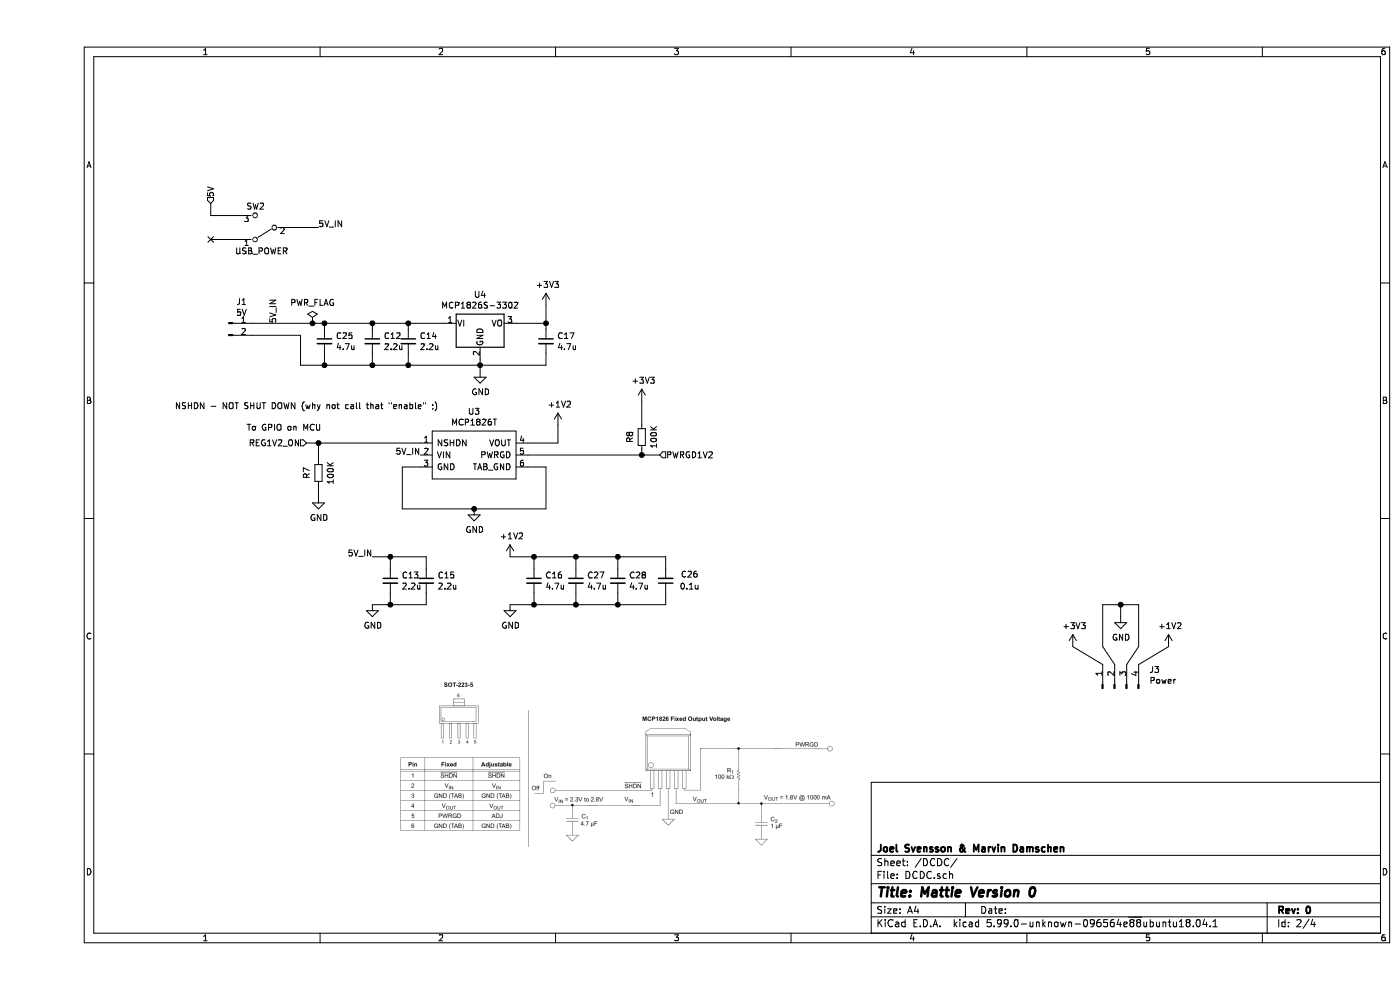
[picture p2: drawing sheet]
EESchema Schematic File Version 4
EELAYER 30 0
EELAYER END
$Descr A4 11693 8268
encoding utf-8
Sheet 3 4
Title "Mattie Version 0"
Date ""
Rev "0"
Comp "Joel Svensson & Marvin Damschen"
Comment1 ""
Comment2 ""
Comment3 ""
Comment4 ""
$EndDescr
$Comp
L Connector:Conn_01x04_Male J?
U 1 1
P 9000 5750
AR Path="/5E9881B4/5E9E4C9D" Ref="J?"  Part="1" 
AR Path="/5E988213/5E9E4C9D" Ref="J3"  Part="1" 
F 0 "J3" V 9154 5462 50  0000 R CNN
F 1 "Power" V 9063 5462 50  0000 R CNN
F 2 "Connector_PinHeader_2.54mm:PinHeader_1x04_P2.54mm_Vertical" H 9000 5750 50  0001 C CNN
F 3 "~" H 9000 5750 50  0001 C CNN
	1    9000 5750
	0    -1   -1   0   
$EndComp
$Comp
L power:+3V3 #PWR?
U 1 1
P 8650 5400
AR Path="/5E9881B4/5E9E4CA3" Ref="#PWR?"  Part="1" 
AR Path="/5E988213/5E9E4CA3" Ref="#PWR0101"  Part="1" 
F 0 "#PWR0101" H 8650 5250 50  0001 C CNN
F 1 "+3V3" H 8665 5573 50  0000 C CNN
F 2 "" H 8650 5400 50  0001 C CNN
F 3 "" H 8650 5400 50  0001 C CNN
	1    8650 5400
	1    0    0    -1  
$EndComp
Wire Wire Line
	8900 5550 8650 5400
Wire Wire Line
	9000 5550 8900 5400
$Comp
L power:+1V2 #PWR?
U 1 1
P 9450 5400
AR Path="/5E9881B4/5E9E4CAB" Ref="#PWR?"  Part="1" 
AR Path="/5E988213/5E9E4CAB" Ref="#PWR0102"  Part="1" 
F 0 "#PWR0102" H 9450 5250 50  0001 C CNN
F 1 "+1V2" H 9465 5573 50  0000 C CNN
F 2 "" H 9450 5400 50  0001 C CNN
F 3 "" H 9450 5400 50  0001 C CNN
	1    9450 5400
	1    0    0    -1  
$EndComp
$Comp
L power:GND #PWR?
U 1 1
P 9050 5150
AR Path="/5E9881B4/5E9E4CB1" Ref="#PWR?"  Part="1" 
AR Path="/5E988213/5E9E4CB1" Ref="#PWR0103"  Part="1" 
F 0 "#PWR0103" H 9050 4900 50  0001 C CNN
F 1 "GND" H 9055 4977 50  0000 C CNN
F 2 "" H 9050 5150 50  0001 C CNN
F 3 "" H 9050 5150 50  0001 C CNN
	1    9050 5150
	1    0    0    -1  
$EndComp
Wire Wire Line
	9200 5550 9450 5400
Wire Wire Line
	9100 5550 9200 5400
Wire Wire Line
	9200 5400 9200 5050
Wire Wire Line
	9200 5050 9050 5050
Wire Wire Line
	9050 5050 9050 5150
Wire Wire Line
	8900 5400 8900 5050
Wire Wire Line
	8900 5050 9050 5050
Connection ~ 9050 5050
$Comp
L Regulator_Linear:MCP1826S U4
U 1 1
P 3700 2700
F 0 "U4" H 3700 2942 50  0000 C CNN
F 1 "MCP1826S-3302" H 3700 2851 50  0000 C CNN
F 2 "Package_TO_SOT_SMD:SOT-223-3_TabPin2" H 3600 2850 50  0001 C CNN
F 3 "http://ww1.microchip.com/downloads/en/DeviceDoc/22057B.pdf" H 3700 2950 50  0001 C CNN
F 4 " 579-MCP1826S-3302EDB " H 3700 2700 50  0001 C CNN "OrderN"
	1    3700 2700
	1    0    0    -1  
$EndComp
$Comp
L Device:C_Small C?
U 1 1
P 3100 2850
AR Path="/5E994520/5E9F013F" Ref="C?"  Part="1" 
AR Path="/5E9881B4/5E9F013F" Ref="C?"  Part="1" 
AR Path="/5E988213/5E9F013F" Ref="C14"  Part="1" 
F 0 "C14" H 3192 2896 50  0000 L CNN
F 1 "2.2u" H 3192 2805 50  0000 L CNN
F 2 "Capacitor_SMD:C_0603_1608Metric" H 3100 2850 50  0001 C CNN
F 3 "~" H 3100 2850 50  0001 C CNN
F 4 " 963-TMK107ABJ225MA-T " H 3100 2850 50  0001 C CNN "OrderN"
	1    3100 2850
	1    0    0    -1  
$EndComp
$Comp
L Device:C_Small C?
U 1 1
P 2800 2850
AR Path="/5E994520/5E9F0176" Ref="C?"  Part="1" 
AR Path="/5E9881B4/5E9F0176" Ref="C?"  Part="1" 
AR Path="/5E988213/5E9F0176" Ref="C12"  Part="1" 
F 0 "C12" H 2892 2896 50  0000 L CNN
F 1 "2.2u" H 2892 2805 50  0000 L CNN
F 2 "Capacitor_SMD:C_0603_1608Metric" H 2800 2850 50  0001 C CNN
F 3 "~" H 2800 2850 50  0001 C CNN
F 4 " 963-TMK107ABJ225MA-T " H 2800 2850 50  0001 C CNN "OrderN"
	1    2800 2850
	1    0    0    -1  
$EndComp
Wire Wire Line
	4250 2750 4250 2700
Wire Wire Line
	4250 2700 4000 2700
Wire Wire Line
	3400 2700 3100 2700
Wire Wire Line
	2800 2700 2800 2750
Wire Wire Line
	3100 2750 3100 2700
Wire Wire Line
	3100 2700 2800 2700
Wire Wire Line
	4250 2950 4250 3050
Wire Wire Line
	4250 3050 3700 3050
Wire Wire Line
	3700 3050 3700 3100
Wire Wire Line
	3700 3050 3100 3050
Wire Wire Line
	2800 3050 2800 2950
Connection ~ 3700 3050
Wire Wire Line
	3100 2950 3100 3050
Connection ~ 3100 3050
Wire Wire Line
	3100 3050 2800 3050
Wire Wire Line
	3700 3000 3700 3050
$Comp
L power:+3V3 #PWR0104
U 1 1
P 4250 2550
F 0 "#PWR0104" H 4250 2400 50  0001 C CNN
F 1 "+3V3" H 4265 2723 50  0000 C CNN
F 2 "" H 4250 2550 50  0001 C CNN
F 3 "" H 4250 2550 50  0001 C CNN
	1    4250 2550
	1    0    0    -1  
$EndComp
Connection ~ 4250 2700
Wire Wire Line
	4350 3700 4100 3700
$Comp
L power:+1V2 #PWR0105
U 1 1
P 4350 3550
F 0 "#PWR0105" H 4350 3400 50  0001 C CNN
F 1 "+1V2" H 4365 3723 50  0000 C CNN
F 2 "" H 4350 3550 50  0001 C CNN
F 3 "" H 4350 3550 50  0001 C CNN
	1    4350 3550
	1    0    0    -1  
$EndComp
Text HLabel 2250 3700 0    50   Input ~ 0
REG1V2_ON
Wire Wire Line
	2350 3850 2350 3700
Wire Wire Line
	2350 3700 2250 3700
Connection ~ 2350 3700
$Comp
L power:GND #PWR0106
U 1 1
P 2350 4150
F 0 "#PWR0106" H 2350 3900 50  0001 C CNN
F 1 "GND" H 2355 3977 50  0000 C CNN
F 2 "" H 2350 4150 50  0001 C CNN
F 3 "" H 2350 4150 50  0001 C CNN
	1    2350 4150
	1    0    0    -1  
$EndComp
Wire Wire Line
	2350 4050 2350 4150
Text Notes 1750 3600 0    50   ~ 0
To GPIO on MCU
$Comp
L favorites:MCP1826T U3
U 1 1
P 3650 3800
F 0 "U3" H 3650 4165 50  0000 C CNN
F 1 "MCP1826T" H 3650 4074 50  0000 C CNN
F 2 "Package_TO_SOT_SMD:SOT-223-6" H 3650 4150 50  0001 C CNN
F 3 "" H 3500 4000 50  0001 C CNN
F 4 "579-MCP1826T-1202EDC" H 3650 3800 50  0001 C CNN "OrderN"
	1    3650 3800
	1    0    0    -1  
$EndComp
$Comp
L Device:R_Small R?
U 1 1
P 5050 3650
AR Path="/5E994520/5E9ADB82" Ref="R?"  Part="1" 
AR Path="/5E9881B4/5E9ADB82" Ref="R?"  Part="1" 
AR Path="/5E988213/5E9ADB82" Ref="R8"  Part="1" 
F 0 "R8" V 4950 3650 50  0000 C CNN
F 1 "100K" V 5150 3650 50  0000 C CNN
F 2 "Resistor_SMD:R_0603_1608Metric" H 5050 3650 50  0001 C CNN
F 3 "~" H 5050 3650 50  0001 C CNN
F 4 " 71-CRCW0603100KFKEAC " H 5050 3650 50  0001 C CNN "OrderN"
	1    5050 3650
	1    0    0    -1  
$EndComp
$Comp
L power:+3V3 #PWR0107
U 1 1
P 5050 3350
F 0 "#PWR0107" H 5050 3200 50  0001 C CNN
F 1 "+3V3" H 5065 3523 50  0000 C CNN
F 2 "" H 5050 3350 50  0001 C CNN
F 3 "" H 5050 3350 50  0001 C CNN
	1    5050 3350
	1    0    0    -1  
$EndComp
Wire Wire Line
	5050 3550 5050 3350
Wire Wire Line
	5050 3800 5050 3750
Text HLabel 5200 3800 2    50   Input ~ 0
PWRGD1V2
Wire Wire Line
	5050 3800 5200 3800
Connection ~ 5050 3800
$Comp
L power:GND #PWR0108
U 1 1
P 3650 4250
F 0 "#PWR0108" H 3650 4000 50  0001 C CNN
F 1 "GND" H 3655 4077 50  0000 C CNN
F 2 "" H 3650 4250 50  0001 C CNN
F 3 "" H 3650 4250 50  0001 C CNN
	1    3650 4250
	1    0    0    -1  
$EndComp
Wire Wire Line
	4100 3900 4250 3900
Wire Wire Line
	4250 3900 4250 4250
Wire Wire Line
	4250 4250 3650 4250
Wire Wire Line
	3200 3900 3050 3900
Wire Wire Line
	3050 3900 3050 4250
Wire Wire Line
	3050 4250 3650 4250
Connection ~ 3650 4250
Wire Wire Line
	2350 3700 3200 3700
Wire Wire Line
	4100 3800 5050 3800
Connection ~ 2800 2700
Connection ~ 3100 2700
$Comp
L Device:C_Small C?
U 1 1
P 3250 4850
AR Path="/5E994520/5E9CE26F" Ref="C?"  Part="1" 
AR Path="/5E9881B4/5E9CE26F" Ref="C?"  Part="1" 
AR Path="/5E988213/5E9CE26F" Ref="C15"  Part="1" 
F 0 "C15" H 3342 4896 50  0000 L CNN
F 1 "2.2u" H 3342 4805 50  0000 L CNN
F 2 "Capacitor_SMD:C_0603_1608Metric" H 3250 4850 50  0001 C CNN
F 3 "~" H 3250 4850 50  0001 C CNN
F 4 " 963-TMK107ABJ225MA-T " H 3250 4850 50  0001 C CNN "OrderN"
	1    3250 4850
	1    0    0    -1  
$EndComp
$Comp
L Device:C_Small C?
U 1 1
P 2950 4850
AR Path="/5E994520/5E9CEB56" Ref="C?"  Part="1" 
AR Path="/5E9881B4/5E9CEB56" Ref="C?"  Part="1" 
AR Path="/5E988213/5E9CEB56" Ref="C13"  Part="1" 
F 0 "C13" H 3042 4896 50  0000 L CNN
F 1 "2.2u" H 3042 4805 50  0000 L CNN
F 2 "Capacitor_SMD:C_0603_1608Metric" H 2950 4850 50  0001 C CNN
F 3 "~" H 2950 4850 50  0001 C CNN
F 4 " 963-TMK107ABJ225MA-T " H 2950 4850 50  0001 C CNN "OrderN"
	1    2950 4850
	1    0    0    -1  
$EndComp
$Comp
L power:GND #PWR0109
U 1 1
P 2800 5050
F 0 "#PWR0109" H 2800 4800 50  0001 C CNN
F 1 "GND" H 2805 4877 50  0000 C CNN
F 2 "" H 2800 5050 50  0001 C CNN
F 3 "" H 2800 5050 50  0001 C CNN
	1    2800 5050
	1    0    0    -1  
$EndComp
$Comp
L power:GND #PWR0110
U 1 1
P 3950 5050
F 0 "#PWR0110" H 3950 4800 50  0001 C CNN
F 1 "GND" H 3955 4877 50  0000 C CNN
F 2 "" H 3950 5050 50  0001 C CNN
F 3 "" H 3950 5050 50  0001 C CNN
	1    3950 5050
	1    0    0    -1  
$EndComp
$Comp
L power:+1V2 #PWR0111
U 1 1
P 3950 4650
F 0 "#PWR0111" H 3950 4500 50  0001 C CNN
F 1 "+1V2" H 3965 4823 50  0000 C CNN
F 2 "" H 3950 4650 50  0001 C CNN
F 3 "" H 3950 4650 50  0001 C CNN
	1    3950 4650
	1    0    0    -1  
$EndComp
Wire Wire Line
	2800 4650 2950 4650
Wire Wire Line
	3250 4650 3250 4750
Wire Wire Line
	2950 4650 2950 4750
Connection ~ 2950 4650
Wire Wire Line
	2950 4650 3250 4650
Wire Wire Line
	3250 4950 3250 5050
Wire Wire Line
	3250 5050 2950 5050
Wire Wire Line
	2950 4950 2950 5050
Connection ~ 2950 5050
Wire Wire Line
	2950 5050 2800 5050
Wire Wire Line
	4150 4750 4150 4650
Wire Wire Line
	4150 4650 3950 4650
Wire Wire Line
	4150 4950 4150 5050
Wire Wire Line
	4150 5050 3950 5050
Text Notes 1150 3500 0    50   ~ 0
NSHDN - NOT SHUT DOWN (why not call that "enable" ;) \n\n
$Comp
L Device:R_Small R?
U 1 1
P 2350 3950
AR Path="/5E994520/5E9D81EF" Ref="R?"  Part="1" 
AR Path="/5E9881B4/5E9D81EF" Ref="R?"  Part="1" 
AR Path="/5E988213/5E9D81EF" Ref="R7"  Part="1" 
F 0 "R7" V 2250 3950 50  0000 C CNN
F 1 "100K" V 2450 3950 50  0000 C CNN
F 2 "Resistor_SMD:R_0603_1608Metric" H 2350 3950 50  0001 C CNN
F 3 "~" H 2350 3950 50  0001 C CNN
F 4 " 71-CRCW0603100KFKEAC " H 2350 3950 50  0001 C CNN "OrderN"
	1    2350 3950
	1    0    0    -1  
$EndComp
$Comp
L Connector:Conn_01x02_Male J1
U 1 1
P 1600 2700
F 0 "J1" H 1708 2881 50  0000 C CNN
F 1 "5V" H 1708 2790 50  0000 C CNN
F 2 "Connector_PinHeader_2.54mm:PinHeader_1x02_P2.54mm_Vertical" H 1600 2700 50  0001 C CNN
F 3 "~" H 1600 2700 50  0001 C CNN
	1    1600 2700
	1    0    0    -1  
$EndComp
$Comp
L power:GND #PWR0113
U 1 1
P 3700 3100
F 0 "#PWR0113" H 3700 2850 50  0001 C CNN
F 1 "GND" H 3705 2927 50  0000 C CNN
F 2 "" H 3700 3100 50  0001 C CNN
F 3 "" H 3700 3100 50  0001 C CNN
	1    3700 3100
	1    0    0    -1  
$EndComp
Wire Wire Line
	2200 2800 1800 2800
Text HLabel 1450 1700 1    50   Input ~ 0
5V
Wire Wire Line
	1700 2000 1450 2000
Wire Wire Line
	1450 1800 1450 1700
$Comp
L Switch:SW_SPDT SW?
U 1 1
P 1900 1900
AR Path="/5E994520/5EA4044B" Ref="SW?"  Part="1" 
AR Path="/5E9881B4/5EA4044B" Ref="SW?"  Part="1" 
AR Path="/5E988213/5EA4044B" Ref="SW2"  Part="1" 
F 0 "SW2" H 1975 1725 50  0000 C CNN
F 1 "USB_POWER" H 1925 2100 50  0000 C CNN
F 2 "Button_Switch_SMD:SW_SPDT_PCM12" H 1900 1900 50  0001 C CNN
F 3 "~" H 1900 1900 50  0001 C CNN
F 4 "401-2016-1-ND " H 1900 1900 50  0001 C CNN "OrderN"
	1    1900 1900
	-1   0    0    1   
$EndComp
Wire Wire Line
	1700 1800 1450 1800
Wire Wire Line
	2400 3050 2400 2950
$Comp
L Device:C_Small C?
U 1 1
P 2400 2850
AR Path="/5E994520/5EA4045C" Ref="C?"  Part="1" 
AR Path="/5E9881B4/5EA4045C" Ref="C?"  Part="1" 
AR Path="/5E988213/5EA4045C" Ref="C25"  Part="1" 
F 0 "C25" H 2492 2896 50  0000 L CNN
F 1 "4.7u" H 2492 2805 50  0000 L CNN
F 2 "Capacitor_SMD:C_0603_1608Metric" H 2400 2850 50  0001 C CNN
F 3 "~" H 2400 2850 50  0001 C CNN
F 4 " 346-CM105X5R475M25AT " H 2400 2850 50  0001 C CNN "OrderN"
	1    2400 2850
	1    0    0    -1  
$EndComp
NoConn ~ 1450 2000
Text Label 3200 3800 2    50   ~ 0
5V_IN
Text Label 2800 4650 2    50   ~ 0
5V_IN
Text Label 2350 1900 0    50   ~ 0
5V_IN
Wire Wire Line
	2400 2750 2400 2700
Connection ~ 2400 2700
Wire Wire Line
	2400 2700 2800 2700
Wire Wire Line
	2800 3050 2400 3050
Connection ~ 2800 3050
Wire Wire Line
	2400 3050 2200 3050
Wire Wire Line
	2200 2800 2200 3050
Connection ~ 2400 3050
$Comp
L power:PWR_FLAG #FLG0104
U 1 1
P 2300 2700
F 0 "#FLG0104" H 2300 2775 50  0001 C CNN
F 1 "PWR_FLAG" H 2300 2873 50  0000 C CNN
F 2 "" H 2300 2700 50  0001 C CNN
F 3 "~" H 2300 2700 50  0001 C CNN
	1    2300 2700
	1    0    0    -1  
$EndComp
Connection ~ 2300 2700
Wire Wire Line
	2300 2700 2400 2700
Wire Wire Line
	4250 2550 4250 2700
Wire Wire Line
	4350 3550 4350 3700
Wire Wire Line
	1800 2700 2300 2700
$Comp
L Device:C_Small C?
U 1 1
P 5250 4850
AR Path="/5E9881B4/5EA1D6AA" Ref="C?"  Part="1" 
AR Path="/5E98823A/5EA1D6AA" Ref="C?"  Part="1" 
AR Path="/5E988213/5EA1D6AA" Ref="C26"  Part="1" 
F 0 "C26" H 5050 4800 50  0000 C CNN
F 1 "0.1u" H 5050 4900 50  0000 C CNN
F 2 "Capacitor_SMD:C_0603_1608Metric" H 5250 4850 50  0001 C CNN
F 3 "~" H 5250 4850 50  0001 C CNN
F 4 "" H 5250 4850 50  0001 C CNN "Mouser"
F 5 " 963-TMK107BJ104KA-T " H 5250 4850 50  0001 C CNN "OrderN"
	1    5250 4850
	-1   0    0    1   
$EndComp
Wire Wire Line
	5250 4750 5250 4650
Wire Wire Line
	5250 4950 5250 5050
Text Label 2000 2700 1    50   ~ 0
5V_IN
$Comp
L Device:C_Small C?
U 1 1
P 4250 2850
AR Path="/5E994520/5EA248DA" Ref="C?"  Part="1" 
AR Path="/5E9881B4/5EA248DA" Ref="C?"  Part="1" 
AR Path="/5E988213/5EA248DA" Ref="C17"  Part="1" 
F 0 "C17" H 4342 2896 50  0000 L CNN
F 1 "4.7u" H 4342 2805 50  0000 L CNN
F 2 "Capacitor_SMD:C_0603_1608Metric" H 4250 2850 50  0001 C CNN
F 3 "~" H 4250 2850 50  0001 C CNN
F 4 " 346-CM105X5R475M25AT " H 4250 2850 50  0001 C CNN "OrderN"
	1    4250 2850
	1    0    0    -1  
$EndComp
$Comp
L Device:C_Small C?
U 1 1
P 4150 4850
AR Path="/5E994520/5EA24FB5" Ref="C?"  Part="1" 
AR Path="/5E9881B4/5EA24FB5" Ref="C?"  Part="1" 
AR Path="/5E988213/5EA24FB5" Ref="C16"  Part="1" 
F 0 "C16" H 4242 4896 50  0000 L CNN
F 1 "4.7u" H 4242 4805 50  0000 L CNN
F 2 "Capacitor_SMD:C_0603_1608Metric" H 4150 4850 50  0001 C CNN
F 3 "~" H 4150 4850 50  0001 C CNN
F 4 " 346-CM105X5R475M25AT " H 4150 4850 50  0001 C CNN "OrderN"
	1    4150 4850
	1    0    0    -1  
$EndComp
$Comp
L Device:C_Small C?
U 1 1
P 4500 4850
AR Path="/5E994520/5EA2F64D" Ref="C?"  Part="1" 
AR Path="/5E9881B4/5EA2F64D" Ref="C?"  Part="1" 
AR Path="/5E988213/5EA2F64D" Ref="C27"  Part="1" 
F 0 "C27" H 4592 4896 50  0000 L CNN
F 1 "4.7u" H 4592 4805 50  0000 L CNN
F 2 "Capacitor_SMD:C_0603_1608Metric" H 4500 4850 50  0001 C CNN
F 3 "~" H 4500 4850 50  0001 C CNN
F 4 " 346-CM105X5R475M25AT " H 4500 4850 50  0001 C CNN "OrderN"
	1    4500 4850
	1    0    0    -1  
$EndComp
$Comp
L Device:C_Small C?
U 1 1
P 4850 4850
AR Path="/5E994520/5EA2FABC" Ref="C?"  Part="1" 
AR Path="/5E9881B4/5EA2FABC" Ref="C?"  Part="1" 
AR Path="/5E988213/5EA2FABC" Ref="C28"  Part="1" 
F 0 "C28" H 4942 4896 50  0000 L CNN
F 1 "4.7u" H 4942 4805 50  0000 L CNN
F 2 "Capacitor_SMD:C_0603_1608Metric" H 4850 4850 50  0001 C CNN
F 3 "~" H 4850 4850 50  0001 C CNN
F 4 " 346-CM105X5R475M25AT " H 4850 4850 50  0001 C CNN "OrderN"
	1    4850 4850
	1    0    0    -1  
$EndComp
Wire Wire Line
	4150 4650 4500 4650
Connection ~ 4150 4650
Wire Wire Line
	4150 5050 4500 5050
Connection ~ 4150 5050
Wire Wire Line
	4500 5050 4500 4950
Wire Wire Line
	4500 4750 4500 4650
Wire Wire Line
	4850 4750 4850 4650
Wire Wire Line
	4850 4950 4850 5050
Wire Wire Line
	4850 4650 5250 4650
Wire Wire Line
	4850 5050 5250 5050
Wire Wire Line
	4850 4650 4500 4650
Connection ~ 4850 4650
Connection ~ 4500 4650
Wire Wire Line
	4850 5050 4500 5050
Connection ~ 4850 5050
Connection ~ 4500 5050
Wire Wire Line
	2100 1900 2350 1900
$EndSCHEMATC
